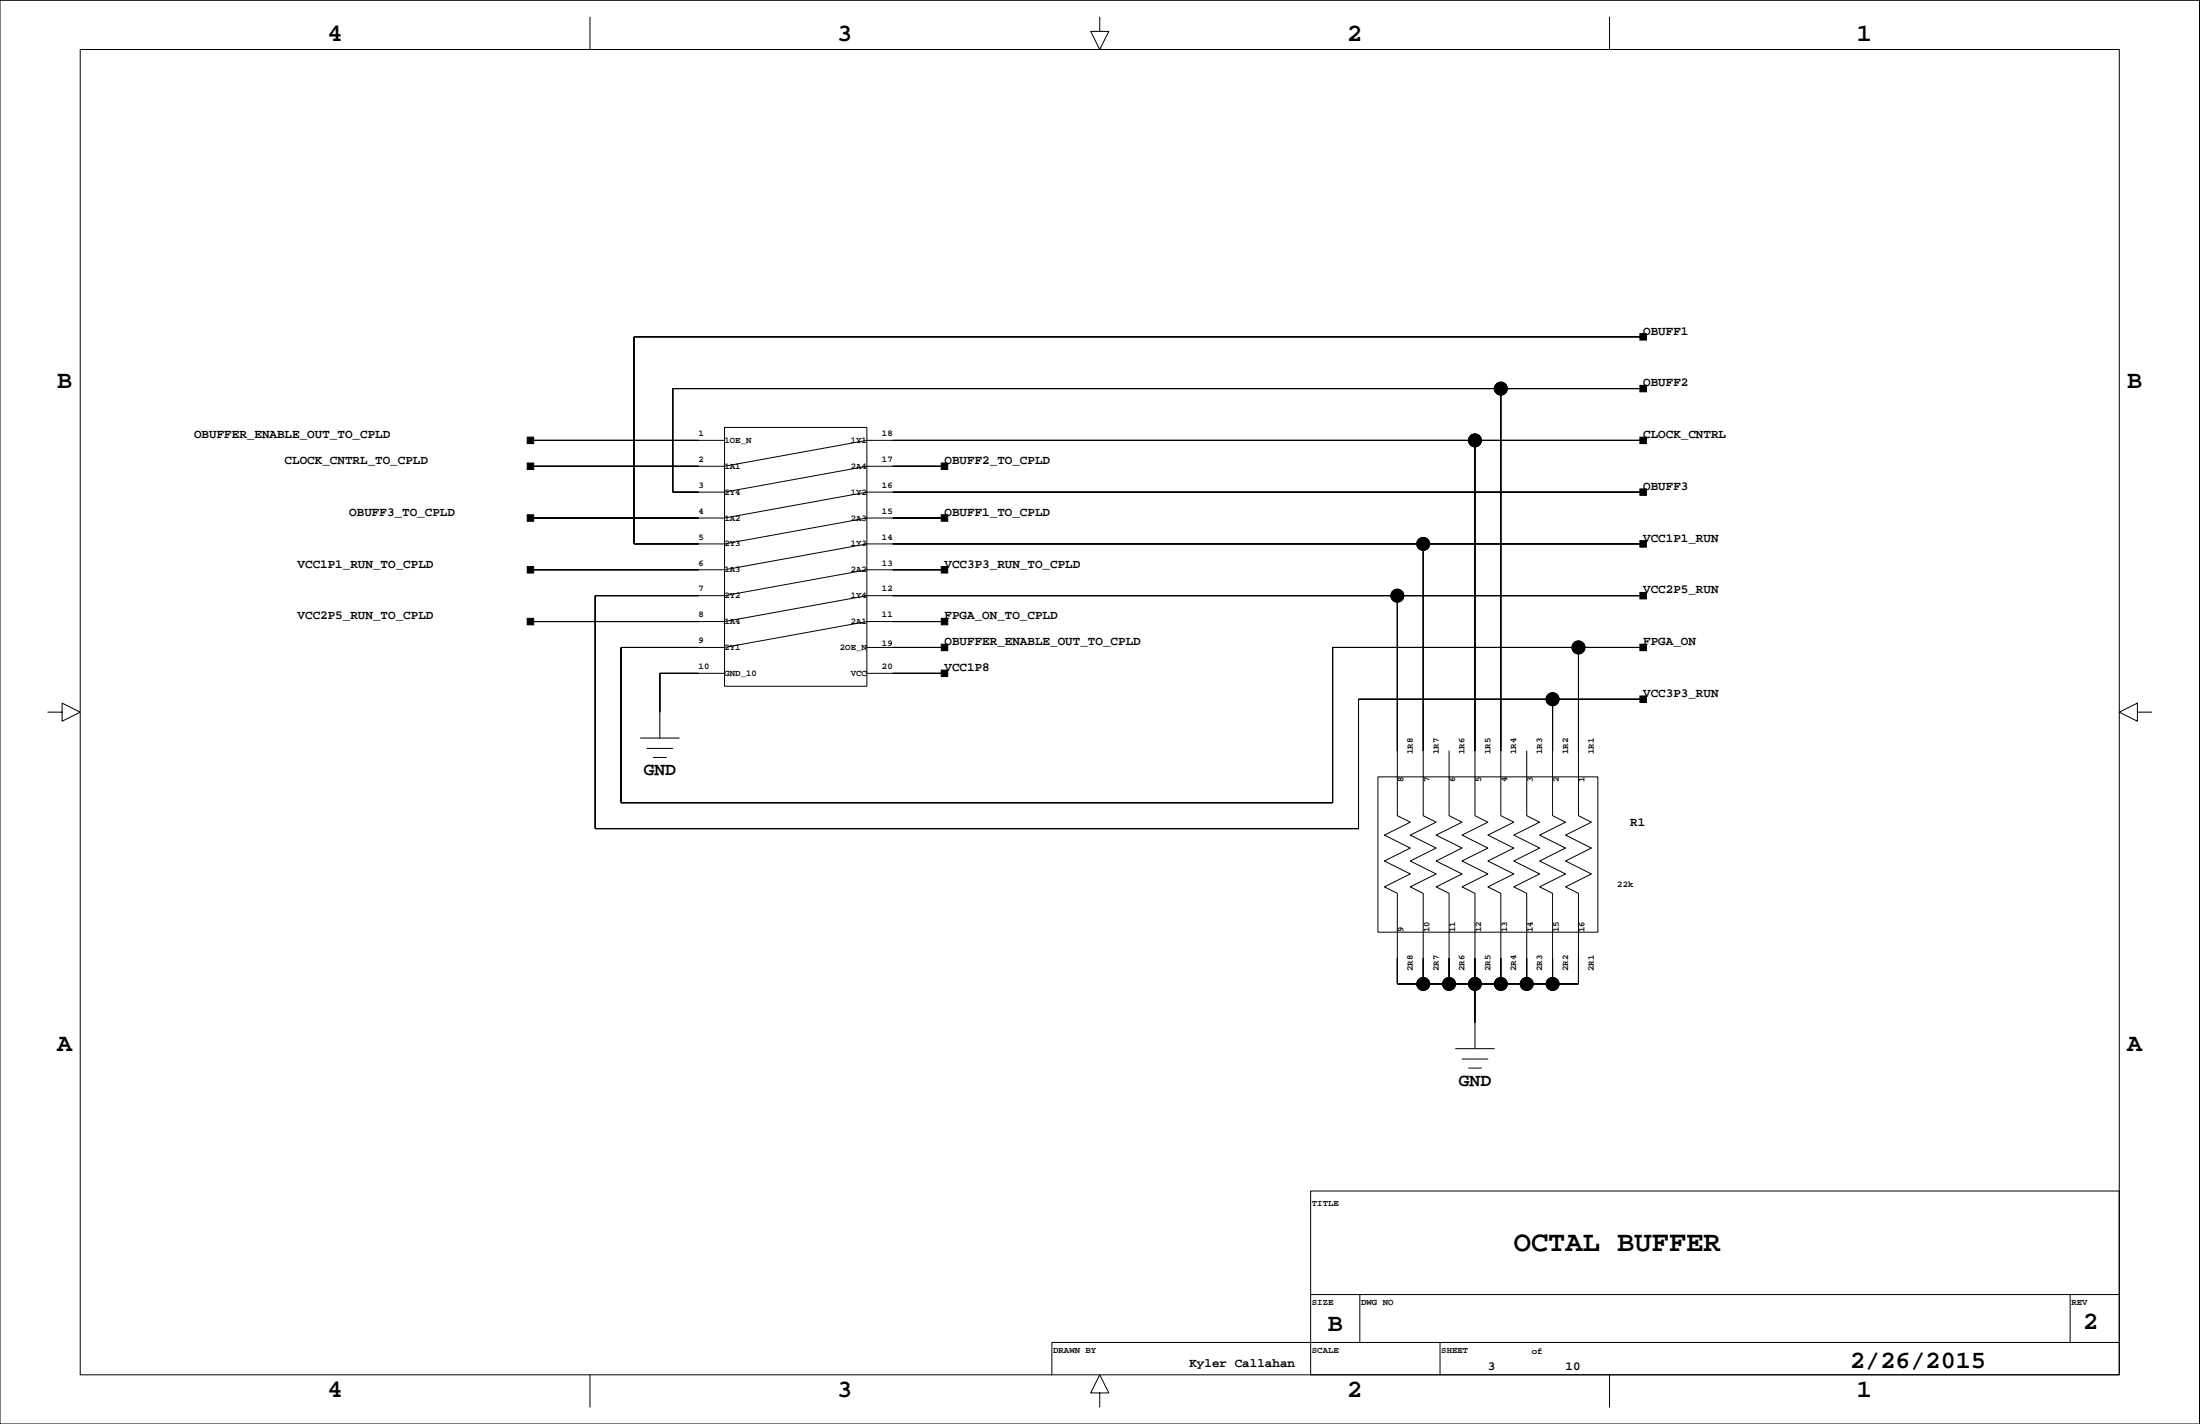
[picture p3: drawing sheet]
<svg xmlns="http://www.w3.org/2000/svg" width="432mm" height="279mm" viewBox="0 0 432 279" stroke-linecap="round" stroke-linejoin="round" font-family="sans-serif">
<g fill="none" stroke="#000" stroke-width=".2">
<path d="M0 .1h431.7v279.3h-431.7zM15.7 9.7h400.3v260.1h-400.3zM115.8 3.4v6.3M215.9 3.4v2.8h1.7l-1.7 3.5-1.8-3.5h1.8M315.9 3.4v6.3M294.6 76.2v83.8l2.5 1.3-5.1 2.6 5.1 2.5-5.1 2.5 5.1 2.6-5.1 2.5 2.6 1.3v17.8M322.5 76.2h-190.4v20.4h10.1l27.9-5.1h15.3M322.5 66.1h-198.1v40.6h17.8l27.9-5.1h15.3M104.1 86.4h38.1M142.2 83.9h27.9v50.8h-27.9zM289.5 86.4v73.6l2.5 1.3-5 2.6 5 2.5-5 2.5 5 2.6-5 2.5 2.5 1.3v30.5M322.5 86.4h-152.4l-27.9 5.1h-38.1"/>
<path d="M322.5 96.6h-152.4l-27.9 5h-38.1M185.4 111.8h-15.3l-27.9 5.1h-25.4v45.7h149.8v-25.4h55.9M274.3 116.9v43.1l2.5 1.3-5.1 2.6 5.1 2.5-5.1 2.5 5.1 2.6-5.1 2.5 2.6 1.3v17.8h35.5v-17.8l-2.5-1.3 5-2.5-5-2.6 5-2.5-5-2.5 5-2.6-2.5-1.3v-33M279.3 106.7v53.3l2.6 1.3-5.1 2.6 5.1 2.5-5.1 2.5 5.1 2.6-5.1 2.5 2.5 1.3v17.8M322.5 106.7h-152.4l-27.9 5.1h-38.1M322.5 116.9h-152.4l-27.9 5.1h-38.1M9.4 139.7h2.8v-1.7l3.5 1.7-3.5 1.8v-1.8M142.2 132.1h-12.7v12.7M170.1 132.1h15.3M170.1 127h15.3M185.4 122h-15.3l-27.9 5h-20.3v30.5h139.7v-30.5h60.9M304.7 137.2v22.8l2.6 1.3-5.1 2.6 5.1 2.5-5.1 2.5 5.1 2.6-5.1 2.5 2.5 1.3v17.8"/>
<path d="M419.5 139.7v-1.7l-3.5 1.7 3.5 1.8v-1.8h2.8M125.7 144.8h7.6M127 146.8h5.1M128.2 148.6h2.6M270.4 152.4h43.2v30.5h-43.2zM284.4 147.3v12.7l2.6 1.3-5.1 2.6 5.1 2.5-5.1 2.5 5.1 2.6-5.1 2.5 2.5 1.3v17.8M299.7 147.3v12.7l2.5 1.3-5.1 2.6 5.1 2.5-5.1 2.5 5.1 2.6-5.1 2.5 2.6 1.3v17.8M285.7 205.8h7.6M287 207.8h5M288.2 209.6h2.6M257.2 233.7h158.8v36.1h-158.8zM257.2 254h158.8"/>
<path d="M266.9 254v9.4M406.3 254v9.4M115.8 269.8v6.3M215.9 273.3h1.7l-1.7-3.5-1.8 3.5h1.8v2.8M282.6 263.4v6.4M315.9 269.8v6.3M416 263.4h-209.5v6.4"/>
<circle cx="294.6" cy="76.2" r="1.27"/>
<circle cx="289.5" cy="86.4" r="1.27"/>
<circle cx="274.3" cy="116.9" r="1.27"/>
<circle cx="279.3" cy="106.7" r="1.27"/>
<circle cx="304.7" cy="137.2" r="1.27"/>
<circle cx="309.8" cy="127" r="1.27"/>
<circle cx="279.3" cy="193.1" r="1.27"/>
<circle cx="284.4" cy="193.1" r="1.27"/>
<circle cx="289.5" cy="193.1" r="1.27"/>
<circle cx="294.6" cy="193.1" r="1.27"/>
<circle cx="299.7" cy="193.1" r="1.27"/>
<circle cx="304.7" cy="193.1" r="1.27"/>
</g>
<g fill="#000" stroke="#000" stroke-width=".2">
<path d="M124.4 66.1v40.6z" fill-rule="evenodd"/>
<path d="M132.1 76.2v20.4z" fill-rule="evenodd"/>
<path d="M294.6 76.2v71.1z" fill-rule="evenodd"/>
<path d="M132.1 76.2h162.5z" fill-rule="evenodd"/>
<path d="M321.9 65.5h1.2v1.2h-1.2z" fill-rule="evenodd"/>
<path d="M321.9 75.6h1.2v1.3h-1.2z" fill-rule="evenodd"/>
<path d="M124.4 66.1h198.1z" fill-rule="evenodd"/>
<path d="M294.6 76.2h27.9z" fill-rule="evenodd"/>
<path d="M103.5 90.8h1.3v1.3h-1.3z" fill-rule="evenodd"/>
<path d="M103.5 85.8h1.3v1.2h-1.3z" fill-rule="evenodd"/>
<path d="M104.1 91.5h33z" fill-rule="evenodd"/>
<path d="M104.1 86.4h33z" fill-rule="evenodd"/>
<path d="M132.1 96.6h5z" fill-rule="evenodd"/>
<path d="M184.7 90.8h1.3v1.3h-1.3z" fill-rule="evenodd"/>
<path d="M175.2 91.5h10.2z" fill-rule="evenodd"/>
<path d="M289.5 86.4v60.9z" fill-rule="evenodd"/>
<path d="M175.2 86.4h114.3z" fill-rule="evenodd"/>
<path d="M321.9 95.9h1.2v1.3h-1.2z" fill-rule="evenodd"/>
<path d="M321.9 85.8h1.2v1.2h-1.2z" fill-rule="evenodd"/>
<path d="M175.2 96.6h147.3z" fill-rule="evenodd"/>
<path d="M289.5 86.4h33z" fill-rule="evenodd"/>
<path d="M103.5 111.2h1.3v1.2h-1.3z" fill-rule="evenodd"/>
<path d="M103.5 101h1.3v1.3h-1.3z" fill-rule="evenodd"/>
<path d="M116.8 116.9v45.7z" fill-rule="evenodd"/>
<path d="M104.1 111.8h33z" fill-rule="evenodd"/>
<path d="M104.1 101.6h33z" fill-rule="evenodd"/>
<path d="M116.8 116.9h20.3z" fill-rule="evenodd"/>
<path d="M124.4 106.7h12.7z" fill-rule="evenodd"/>
<path d="M175.2 106.7h104.1z" fill-rule="evenodd"/>
<path d="M184.7 111.2h1.3v1.2h-1.3z" fill-rule="evenodd"/>
<path d="M184.7 101h1.3v1.3h-1.3z" fill-rule="evenodd"/>
<path d="M175.2 111.8h10.2z" fill-rule="evenodd"/>
<path d="M175.2 101.6h10.2z" fill-rule="evenodd"/>
<path d="M274.3 116.9v30.4z" fill-rule="evenodd"/>
<path d="M175.2 116.9h99.1z" fill-rule="evenodd"/>
<path d="M279.3 106.7v40.6z" fill-rule="evenodd"/>
<path d="M321.9 116.2h1.2v1.3h-1.2z" fill-rule="evenodd"/>
<path d="M321.9 106.1h1.2v1.3h-1.2z" fill-rule="evenodd"/>
<path d="M274.3 116.9h48.2z" fill-rule="evenodd"/>
<path d="M279.3 106.7h43.2z" fill-rule="evenodd"/>
<path d="M103.5 121.3h1.3v1.3h-1.3z" fill-rule="evenodd"/>
<path d="M121.9 127v30.5z" fill-rule="evenodd"/>
<path d="M129.5 132.1v7.6z" fill-rule="evenodd"/>
<path d="M129.5 132.1h7.6z" fill-rule="evenodd"/>
<path d="M104.1 122h33z" fill-rule="evenodd"/>
<path d="M121.9 127h15.2z" fill-rule="evenodd"/>
<path d="M184.7 131.5h1.3v1.2h-1.3z" fill-rule="evenodd"/>
<path d="M184.7 121.3h1.3v1.3h-1.3z" fill-rule="evenodd"/>
<path d="M184.7 126.4h1.3v1.3h-1.3z" fill-rule="evenodd"/>
<path d="M175.2 132.1h10.2z" fill-rule="evenodd"/>
<path d="M175.2 122h10.2z" fill-rule="evenodd"/>
<path d="M175.2 127h10.2z" fill-rule="evenodd"/>
<path d="M261.6 127v30.5z" fill-rule="evenodd"/>
<path d="M261.6 127h48.2z" fill-rule="evenodd"/>
<path d="M266.6 137.2v25.4z" fill-rule="evenodd"/>
<path d="M304.7 137.2v10.1z" fill-rule="evenodd"/>
<path d="M266.6 137.2h38.1z" fill-rule="evenodd"/>
<path d="M309.8 127v20.3z" fill-rule="evenodd"/>
<path d="M321.9 126.4h1.2v1.3h-1.2z" fill-rule="evenodd"/>
<path d="M321.9 136.6h1.2v1.2h-1.2z" fill-rule="evenodd"/>
<path d="M309.8 127h12.7z" fill-rule="evenodd"/>
<path d="M304.7 137.2h17.8z" fill-rule="evenodd"/>
<path d="M121.9 157.5h139.7z" fill-rule="evenodd"/>
<path d="M116.8 162.6h149.8z" fill-rule="evenodd"/>
<path d="M274.3 188v5.1z" fill-rule="evenodd"/>
<path d="M274.3 193.1h5z" fill-rule="evenodd"/>
<path d="M279.3 188v5.1z" fill-rule="evenodd"/>
<path d="M279.3 193.1h5.1z" fill-rule="evenodd"/>
<path d="M284.4 188v5.1z" fill-rule="evenodd"/>
<path d="M289.5 193.1v7.6z" fill-rule="evenodd"/>
<path d="M284.4 193.1h5.1z" fill-rule="evenodd"/>
<path d="M289.5 188v5.1z" fill-rule="evenodd"/>
<path d="M289.5 193.1h5.1z" fill-rule="evenodd"/>
<path d="M294.6 188v5.1z" fill-rule="evenodd"/>
<path d="M294.6 193.1h5.1z" fill-rule="evenodd"/>
<path d="M299.7 188v5.1z" fill-rule="evenodd"/>
<path d="M304.7 188v5.1z" fill-rule="evenodd"/>
<path d="M299.7 193.1h5z" fill-rule="evenodd"/>
<path d="M304.7 193.1h5.1z" fill-rule="evenodd"/>
<path d="M309.8 188v5.1z" fill-rule="evenodd"/>
<circle cx="294.6" cy="76.2" r="1.27"/>
<circle cx="289.5" cy="86.4" r="1.27"/>
<circle cx="274.3" cy="116.9" r="1.27"/>
<circle cx="279.3" cy="106.7" r="1.27"/>
<circle cx="304.7" cy="137.2" r="1.27"/>
<circle cx="309.8" cy="127" r="1.27"/>
<circle cx="279.3" cy="193.1" r="1.27"/>
<circle cx="284.4" cy="193.1" r="1.27"/>
<circle cx="289.5" cy="193.1" r="1.27"/>
<circle cx="294.6" cy="193.1" r="1.27"/>
<circle cx="299.7" cy="193.1" r="1.27"/>
<circle cx="304.7" cy="193.1" r="1.27"/>
</g>
<text font-size="5.6" x="297.1" y="245.4">OCTAL BUFFER</text>
<g font-size="4.9">
<text x="64.3" y="8.1">4</text>
<text x="164.3" y="8.1">3</text>
<text x="264.4" y="8.1">2</text>
<text x="364.4" y="8.1">1</text>
<text x="11.2" y="76.1">B</text>
<text x="417.5" y="76.1">B</text>
<text x="11.2" y="206.1">A</text>
<text x="417.5" y="206.1">A</text>
<text x="260.6" y="261.2">B</text>
<text x="408.8" y="260.7">2</text>
<text x="363.1" y="268.4">2/26/2015</text>
<text x="64.3" y="274.2">4</text>
<text x="164.3" y="274.2">3</text>
<text x="264.4" y="274.2">2</text>
<text x="364.4" y="274.2">1</text>
</g>
<g font-size="3.5">
<text x="126.3" y="152.2">GND</text>
<text x="286.3" y="213.1">GND</text>
</g>
<g font-size="2.5">
<text x="322.5" y="65.6">OBUFF1</text>
<text x="322.5" y="75.8">OBUFF2</text>
<text x="38.1" y="86">OBUFFER_ENABLE_OUT_TO_CPLD</text>
<text x="322.5" y="86">CLOCK_CNTRL</text>
<text x="55.9" y="91">CLOCK_CNTRL_TO_CPLD</text>
<text x="185.4" y="91">OBUFF2_TO_CPLD</text>
<text x="68.6" y="101.2">OBUFF3_TO_CPLD</text>
<text x="185.4" y="101.2">OBUFF1_TO_CPLD</text>
<text x="322.5" y="96.1">OBUFF3</text>
<text x="322.5" y="106.3">VCC1P1_RUN</text>
<text x="58.4" y="111.4">VCC1P1_RUN_TO_CPLD</text>
<text x="185.4" y="111.4">VCC3P3_RUN_TO_CPLD</text>
<text x="322.5" y="116.4">VCC2P5_RUN</text>
<text x="58.4" y="121.5">VCC2P5_RUN_TO_CPLD</text>
<text x="185.4" y="121.5">FPGA_ON_TO_CPLD</text>
<text x="185.4" y="131.7">VCC1P8</text>
<text x="185.4" y="126.6">OBUFFER_ENABLE_OUT_TO_CPLD</text>
<text x="322.5" y="126.6">FPGA_ON</text>
<text x="322.5" y="136.8">VCC3P3_RUN</text>
<text x="320" y="162.1">R1</text>
<text x="233.5" y="268.2">Kyler Callahan</text>
<text x="292" y="268.8">3</text>
<text x="307.3" y="268.8">10</text>
</g>
<g font-size="1.8">
<text x="137.1" y="85.6">1</text>
<text x="142.2" y="86.9">1OE_N</text>
<text x="167" y="86.9">1Y1</text>
<text x="173.1" y="85.6">18</text>
<text x="137.1" y="95.7">3</text>
<text x="137.1" y="90.7">2</text>
<text x="142.2" y="92">1A1</text>
<text x="167" y="92">2A4</text>
<text x="173.1" y="95.7">16</text>
<text x="173.1" y="90.7">17</text>
<text x="137.1" y="100.8">4</text>
<text x="142.2" y="97.1">2Y4</text>
<text x="167" y="97.1">1Y2</text>
<text x="173.1" y="100.8">15</text>
<text x="137.1" y="105.9">5</text>
<text x="142.2" y="102.1">1A2</text>
<text x="142.2" y="107.2">2Y3</text>
<text x="167" y="102.1">2A3</text>
<text x="167" y="107.2">1Y3</text>
<text x="173.1" y="105.9">14</text>
<text x="137.1" y="111">6</text>
<text x="142.2" y="112.3">1A3</text>
<text x="167" y="112.3">2A2</text>
<text x="173.1" y="111">13</text>
<text x="137.1" y="116.1">7</text>
<text x="142.2" y="117.4">2Y2</text>
<text x="167" y="117.4">1Y4</text>
<text x="173.1" y="116.1">12</text>
<text x="137.1" y="121.1">8</text>
<text x="142.2" y="122.5">1A4</text>
<text x="167" y="122.5">2A1</text>
<text x="173.1" y="121.1">11</text>
<text x="137.1" y="131.3">10</text>
<text x="137.1" y="126.2">9</text>
<text x="142.2" y="127.5">2Y1</text>
<text x="164.8" y="127.5">2OE_N</text>
<text x="173.1" y="126.7">19</text>
<text x="173.1" y="131.3">20</text>
<text x="142.2" y="132.6">GND_10</text>
<text x="167" y="132.6">VCC</text>
<text x="277.3" y="148" transform="rotate(-90 277.3 148)">1R8</text>
<text x="282.4" y="148" transform="rotate(-90 282.4 148)">1R7</text>
<text x="287.5" y="148" transform="rotate(-90 287.5 148)">1R6</text>
<text x="292.5" y="148" transform="rotate(-90 292.5 148)">1R5</text>
<text x="297.6" y="148" transform="rotate(-90 297.6 148)">1R4</text>
<text x="302.7" y="148" transform="rotate(-90 302.7 148)">1R3</text>
<text x="307.8" y="148" transform="rotate(-90 307.8 148)">1R2</text>
<text x="312.8" y="148" transform="rotate(-90 312.8 148)">1R1</text>
<text x="275.5" y="153.5" transform="rotate(-90 275.5 153.5)">8</text>
<text x="280.6" y="153.5" transform="rotate(-90 280.6 153.5)">7</text>
<text x="285.6" y="153.5" transform="rotate(-90 285.6 153.5)">6</text>
<text x="290.7" y="153.5" transform="rotate(-90 290.7 153.5)">5</text>
<text x="295.8" y="153.5" transform="rotate(-90 295.8 153.5)">4</text>
<text x="300.9" y="153.5" transform="rotate(-90 300.9 153.5)">3</text>
<text x="305.9" y="153.5" transform="rotate(-90 305.9 153.5)">2</text>
<text x="311" y="153.5" transform="rotate(-90 311 153.5)">1</text>
<text x="317.4" y="174">22k</text>
<text x="275.5" y="182.9" transform="rotate(-90 275.5 182.9)">9</text>
<text x="280.6" y="182.9" transform="rotate(-90 280.6 182.9)">10</text>
<text x="285.6" y="182.9" transform="rotate(-90 285.6 182.9)">11</text>
<text x="290.7" y="182.9" transform="rotate(-90 290.7 182.9)">12</text>
<text x="295.8" y="182.9" transform="rotate(-90 295.8 182.9)">13</text>
<text x="300.9" y="182.9" transform="rotate(-90 300.9 182.9)">14</text>
<text x="305.9" y="182.9" transform="rotate(-90 305.9 182.9)">15</text>
<text x="311" y="182.9" transform="rotate(-90 311 182.9)">16</text>
<text x="277.3" y="190.5" transform="rotate(-90 277.3 190.5)">2R8</text>
<text x="282.4" y="190.5" transform="rotate(-90 282.4 190.5)">2R7</text>
<text x="287.5" y="190.5" transform="rotate(-90 287.5 190.5)">2R6</text>
<text x="292.5" y="190.5" transform="rotate(-90 292.5 190.5)">2R5</text>
<text x="297.6" y="190.5" transform="rotate(-90 297.6 190.5)">2R4</text>
<text x="302.7" y="190.5" transform="rotate(-90 302.7 190.5)">2R3</text>
<text x="307.8" y="190.5" transform="rotate(-90 307.8 190.5)">2R2</text>
<text x="312.8" y="190.5" transform="rotate(-90 312.8 190.5)">2R1</text>
<text x="257.5" y="236.7">TITLE</text>
<text x="257.5" y="256">SIZE</text>
<text x="267.1" y="256">DWG NO</text>
<text x="406.6" y="256">REV</text>
<text x="206.7" y="265.4">DRAWN BY</text>
<text x="257.5" y="265.4">SCALE</text>
<text x="282.9" y="265.4">SHEET</text>
<text x="300.7" y="265.6">of</text>
</g>
</svg>
